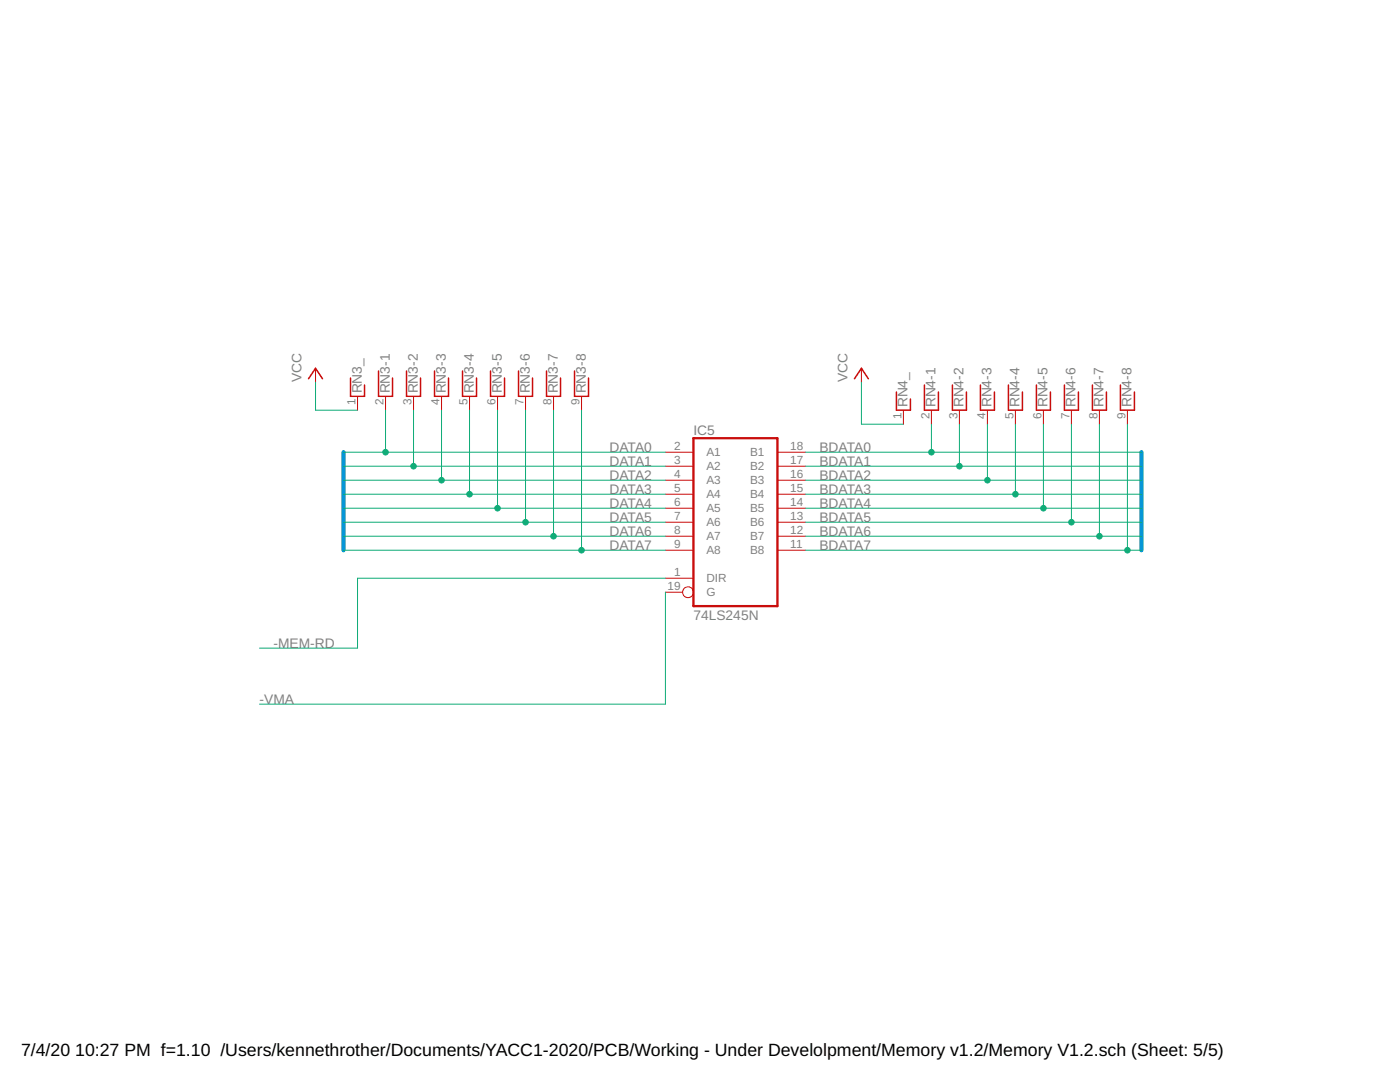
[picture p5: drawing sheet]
<svg xmlns="http://www.w3.org/2000/svg" width="279mm" height="216mm" viewBox="0 0 279 216" stroke-linecap="round" stroke-linejoin="round" font-family="sans-serif">
<path d="M138.4 87.4h16.8v33.5h-16.8z" fill="none" stroke="#c90d0c" stroke-width=".47"/>
<g fill="none" stroke="#c90d0c" stroke-width=".2">
<path d="M63 73.5v2.8M71.4 79.1v2.8M76.9 79.1v2.8M82.5 79.1v2.8M88.1 79.1v2.8M93.7 79.1v2.8M99.3 79.1v2.8M104.9 79.1v2.8M110.5 79.1v2.8M116.1 79.1v2.8M171.9 73.5v2.8M132.8 90.2h5.6"/>
<path d="M132.8 93h5.6M132.8 95.8h5.6M132.8 98.6h5.6M155.2 90.2h5.5M155.2 93h5.5M155.2 95.8h5.5M155.2 98.6h5.5M180.3 81.9v2.7M185.9 81.9v2.7M191.5 81.9v2.7M197.1 81.9v2.7M202.6 81.9v2.7"/>
<path d="M208.2 81.9v2.7M213.8 81.9v2.7M219.4 81.9v2.7M225 81.9v2.7M132.8 115.4h5.6M132.8 101.4h5.6M132.8 104.2h5.6M132.8 107h5.6M132.8 109.8h5.6M132.8 118.2h3.4M155.2 101.4h5.5M155.2 104.2h5.5"/>
<path d="M155.2 107h5.5M155.2 109.8h5.5"/>
<circle cx="137.3" cy="118.2" r="1.08"/>
</g>
<g fill="none" stroke="#c90d0c" stroke-width=".3">
<path d="M61.6 75.6l1.4-2.1 1.4 2.1M70 75.4v3.7h2.7v-2.3M75.5 74v5.1h2.8v-3.7M81.1 74v5.1h2.8v-3.7M86.7 74v5.1h2.8v-3.7M92.3 74v5.1h2.8v-3.7M97.9 74v5.1h2.8v-3.7M103.5 74v5.1h2.8v-3.7M109.1 74v5.1h2.8v-3.7M114.7 74v5.1h2.8v-3.7M170.5 75.6l1.4-2.1 1.4 2.1M178.9 78.2v3.7h2.8v-2.3"/>
<path d="M184.5 76.8v5.1h2.8v-3.7M190.1 76.8v5.1h2.8v-3.7M195.7 76.8v5.1h2.8v-3.7M201.3 76.8v5.1h2.7v-3.7M206.8 76.8v5.1h2.8v-3.7M212.4 76.8v5.1h2.8v-3.7M218 76.8v5.1h2.8v-3.7M223.6 76.8v5.1h2.8v-3.7"/>
</g>
<path d="M68.6 90.2v19.6M227.8 90.2v19.6" fill="none" stroke="#0696d7" stroke-width=".85"/>
<g fill="none" stroke="#0dab76" stroke-width=".2">
<path d="M63 76.3v5.6h8.4M171.9 76.3v8.3h8.4M68.6 90.2h64.2M68.6 93h64.2M68.6 95.8h64.2M68.6 98.6h64.2M76.9 81.9v8.3M82.5 81.9v11.1M88.1 81.9v13.9M93.7 81.9v16.7M99.3 81.9v19.5M104.9 81.9v22.3"/>
<path d="M110.5 81.9v25.1M116.1 81.9v27.9M160.7 90.2h67.1M160.7 93h67.1M160.7 95.8h67.1M160.7 98.6h67.1M185.9 84.6v5.6M191.5 84.6v8.4M197.1 84.6v11.2M202.6 84.6v14M208.2 84.6v16.8M213.8 84.6v19.6"/>
<path d="M219.4 84.6v22.4M225 84.6v25.2M68.6 101.4h64.2M68.6 104.2h64.2M68.6 107h64.2M68.6 109.8h64.2M132.8 115.4h-61.4v13.9h-19.6M132.8 118.2v22.3h-81M160.7 101.4h67.1M160.7 104.2h67.1M160.7 107h67.1M160.7 109.8h67.1"/>
</g>
<g fill="#0dab76" stroke="#0dab76" stroke-width=".2">
<circle cx="76.9" cy="90.2" r=".55"/>
<circle cx="82.5" cy="93" r=".55"/>
<circle cx="88.1" cy="95.8" r=".55"/>
<circle cx="93.7" cy="98.6" r=".55"/>
<circle cx="99.3" cy="101.4" r=".55"/>
<circle cx="104.9" cy="104.2" r=".55"/>
<circle cx="110.5" cy="107" r=".55"/>
<circle cx="116.1" cy="109.8" r=".55"/>
<circle cx="185.9" cy="90.2" r=".55"/>
<circle cx="191.5" cy="93" r=".55"/>
<circle cx="197.1" cy="95.8" r=".55"/>
<circle cx="202.6" cy="98.6" r=".55"/>
<circle cx="208.2" cy="101.4" r=".55"/>
<circle cx="213.8" cy="104.2" r=".55"/>
<circle cx="219.4" cy="107" r=".55"/>
<circle cx="225" cy="109.8" r=".55"/>
</g>
<g font-size="3.5">
<text x="4.2" y="210.7">7/4/20</text>
<text x="15" y="210.7">10:27 PM f=1.10 /Users/kennethrother/Documents/YACC1-2020/PCB/Working - Under Develolpment/Memory v1.2/Memory V1.2.sch (Sheet: 5/5)</text>
</g>
<g font-size="2.8" fill="#808080">
<text x="60.2" y="76.3" transform="rotate(-90 60.2 76.3)">VCC</text>
<text x="169.1" y="76.3" transform="rotate(-90 169.1 76.3)">VCC</text>
<text x="72.2" y="78.5" transform="rotate(-90 72.2 78.5)">RN3_</text>
<text x="77.8" y="78.5" transform="rotate(-90 77.8 78.5)">RN3-1</text>
<text x="83.4" y="78.5" transform="rotate(-90 83.4 78.5)">RN3-2</text>
<text x="89" y="78.5" transform="rotate(-90 89 78.5)">RN3-3</text>
<text x="94.5" y="78.5" transform="rotate(-90 94.5 78.5)">RN3-4</text>
<text x="100.1" y="78.5" transform="rotate(-90 100.1 78.5)">RN3-5</text>
<text x="105.7" y="78.5" transform="rotate(-90 105.7 78.5)">RN3-6</text>
<text x="111.3" y="78.5" transform="rotate(-90 111.3 78.5)">RN3-7</text>
<text x="116.9" y="78.5" transform="rotate(-90 116.9 78.5)">RN3-8</text>
<text x="181.1" y="81.3" transform="rotate(-90 181.1 81.3)">RN4_</text>
<text x="186.7" y="81.3" transform="rotate(-90 186.7 81.3)">RN4-1</text>
<text x="192.3" y="81.3" transform="rotate(-90 192.3 81.3)">RN4-2</text>
<text x="197.9" y="81.3" transform="rotate(-90 197.9 81.3)">RN4-3</text>
<text x="203.5" y="81.3" transform="rotate(-90 203.5 81.3)">RN4-4</text>
<text x="209.1" y="81.3" transform="rotate(-90 209.1 81.3)">RN4-5</text>
<text x="214.7" y="81.3" transform="rotate(-90 214.7 81.3)">RN4-6</text>
<text x="220.2" y="81.3" transform="rotate(-90 220.2 81.3)">RN4-7</text>
<text x="225.8" y="81.3" transform="rotate(-90 225.8 81.3)">RN4-8</text>
<text x="138.4" y="86.7">IC5</text>
<text x="121.6" y="90.2">DATA0</text>
<text x="121.6" y="93">DATA1</text>
<text x="121.6" y="95.8">DATA2</text>
<text x="163.5" y="90.2">BDATA0</text>
<text x="163.5" y="93">BDATA1</text>
<text x="163.5" y="95.8">BDATA2</text>
<text x="121.6" y="98.6">DATA3</text>
<text x="121.6" y="101.4">DATA4</text>
<text x="163.5" y="98.6">BDATA3</text>
<text x="163.5" y="101.4">BDATA4</text>
<text x="121.6" y="104.2">DATA5</text>
<text x="121.6" y="107">DATA6</text>
<text x="163.5" y="104.2">BDATA5</text>
<text x="163.5" y="107">BDATA6</text>
<text x="121.6" y="109.8">DATA7</text>
<text x="163.5" y="109.8">BDATA7</text>
<text x="138.4" y="123.7">74LS245N</text>
<text x="54.6" y="129.3">-MEM-RD</text>
<text x="51.8" y="140.5">-VMA</text>
</g>
<g font-size="2.3" fill="#808080">
<text x="71" y="80.8" transform="rotate(-90 71 80.8)">1</text>
<text x="76.5" y="80.8" transform="rotate(-90 76.5 80.8)">2</text>
<text x="82.1" y="80.8" transform="rotate(-90 82.1 80.8)">3</text>
<text x="87.7" y="80.8" transform="rotate(-90 87.7 80.8)">4</text>
<text x="93.3" y="80.8" transform="rotate(-90 93.3 80.8)">5</text>
<text x="98.9" y="80.8" transform="rotate(-90 98.9 80.8)">6</text>
<text x="104.5" y="80.8" transform="rotate(-90 104.5 80.8)">7</text>
<text x="110.1" y="80.8" transform="rotate(-90 110.1 80.8)">8</text>
<text x="115.7" y="80.8" transform="rotate(-90 115.7 80.8)">9</text>
<text x="179.9" y="83.6" transform="rotate(-90 179.9 83.6)">1</text>
<text x="185.5" y="83.6" transform="rotate(-90 185.5 83.6)">2</text>
<text x="191.1" y="83.6" transform="rotate(-90 191.1 83.6)">3</text>
<text x="196.7" y="83.6" transform="rotate(-90 196.7 83.6)">4</text>
<text x="202.3" y="83.6" transform="rotate(-90 202.3 83.6)">5</text>
<text x="207.8" y="83.6" transform="rotate(-90 207.8 83.6)">6</text>
<text x="213.4" y="83.6" transform="rotate(-90 213.4 83.6)">7</text>
<text x="219" y="83.6" transform="rotate(-90 219 83.6)">8</text>
<text x="224.6" y="83.6" transform="rotate(-90 224.6 83.6)">9</text>
<text x="134.5" y="89.8">2</text>
<text x="157.7" y="89.8">18</text>
<text x="134.5" y="92.6">3</text>
<text x="134.5" y="95.4">4</text>
<text x="141" y="91.1">A1</text>
<text x="141" y="93.9">A2</text>
<text x="149.7" y="93.9">B2</text>
<text x="149.7" y="91.1">B1</text>
<text x="157.7" y="95.4">16</text>
<text x="157.7" y="92.6">17</text>
<text x="134.5" y="98.2">5</text>
<text x="134.5" y="101">6</text>
<text x="141" y="96.7">A3</text>
<text x="141" y="99.5">A4</text>
<text x="149.7" y="99.5">B4</text>
<text x="149.7" y="96.7">B3</text>
<text x="157.7" y="101">14</text>
<text x="157.7" y="98.2">15</text>
<text x="134.5" y="103.8">7</text>
<text x="134.5" y="106.6">8</text>
<text x="141" y="102.2">A5</text>
<text x="141" y="105">A6</text>
<text x="141" y="107.8">A7</text>
<text x="149.7" y="107.8">B7</text>
<text x="149.7" y="105">B6</text>
<text x="149.7" y="102.2">B5</text>
<text x="157.7" y="106.6">12</text>
<text x="157.7" y="103.8">13</text>
<text x="134.5" y="109.4">9</text>
<text x="141" y="110.6">A8</text>
<text x="149.7" y="110.6">B8</text>
<text x="157.7" y="109.4">11</text>
<text x="133.2" y="117.8">19</text>
<text x="134.5" y="115">1</text>
<text x="141" y="116.2">DIR</text>
<text x="141" y="119">G</text>
</g>
</svg>
